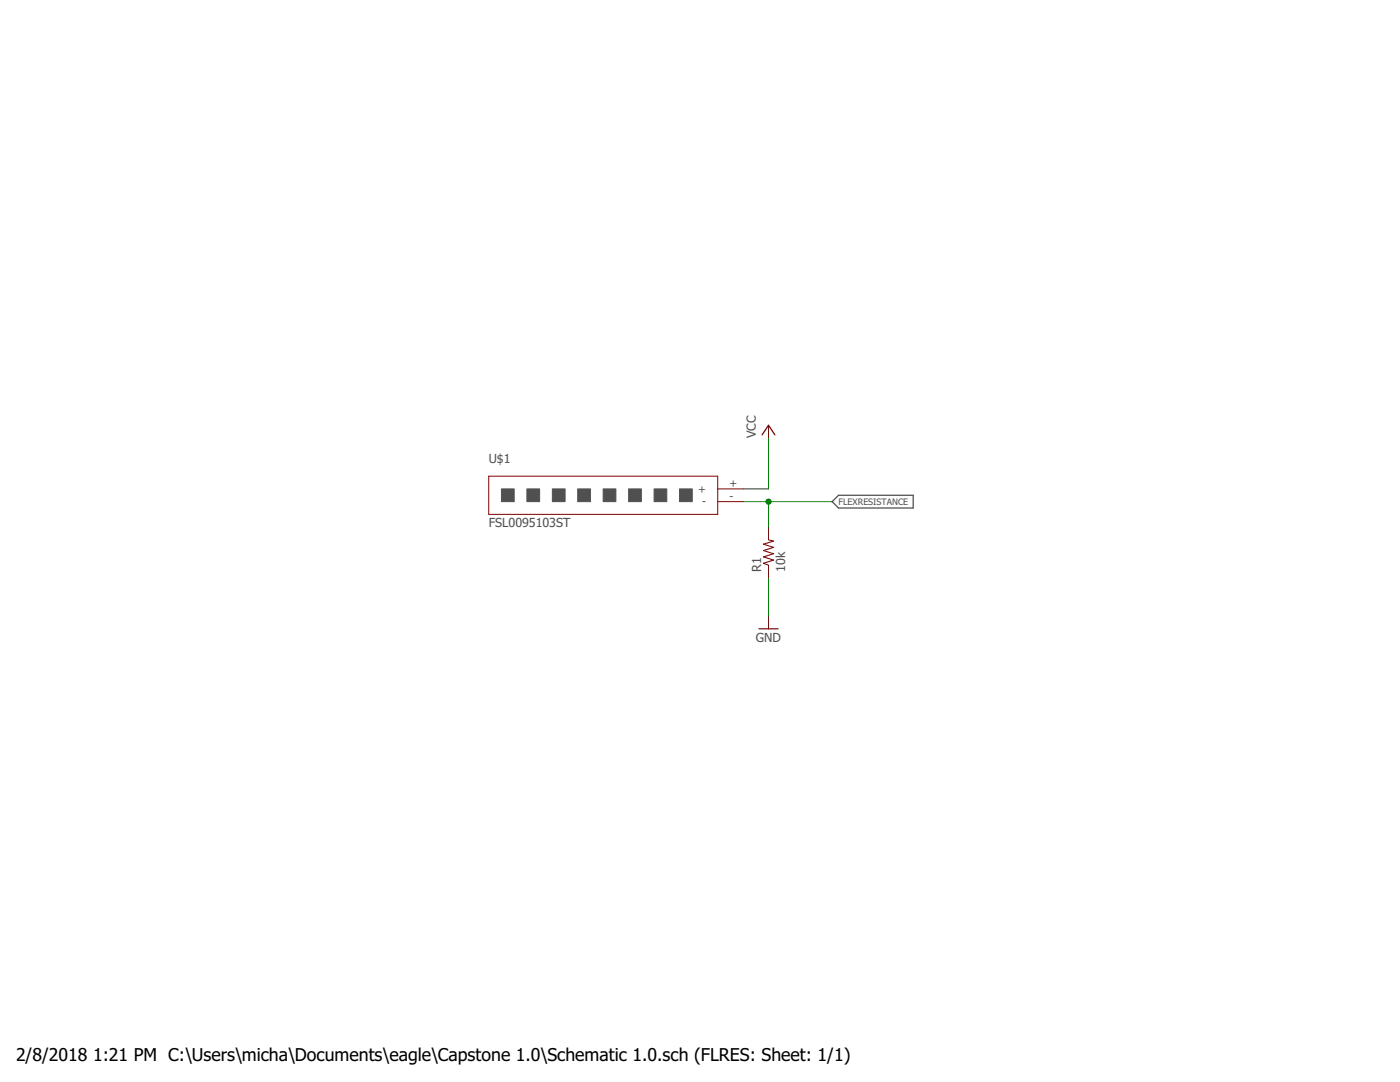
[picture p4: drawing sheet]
<svg xmlns="http://www.w3.org/2000/svg" width="279mm" height="216mm" viewBox="0 0 279 216" stroke-linecap="round" stroke-linejoin="round" font-family="sans-serif">
<g fill="#505050" stroke="#505050" stroke-width=".2">
<path d="M100.1 97.6h2.5v2.5h-2.5z"/>
<path d="M105.2 97.6h2.5v2.5h-2.5z"/>
<path d="M110.2 97.6h2.6v2.5h-2.6z"/>
<path d="M115.3 97.6h2.5v2.5h-2.5z"/>
<path d="M120.4 97.6h2.5v2.5h-2.5z"/>
<path d="M125.5 97.6h2.5v2.5h-2.5z"/>
<path d="M130.5 97.6h2.6v2.5h-2.6z"/>
<path d="M135.6 97.6h2.6v2.5h-2.6z"/>
</g>
<path d="M166.1 100.1l1.2-1.3h14.9v2.6h-14.9z" fill="none" stroke="#505050" stroke-width=".25"/>
<path d="M97.5 95h45.7v7.6h-45.7zM143.2 97.6h5.1M153.4 84.9v2.5M143.2 100.1h5.1M153.4 105.2v2.5M153.4 112.8v2.5M153.4 122.9v2.6" fill="none" stroke="#800000" stroke-width=".2"/>
<path d="M153.4 107.7l1 .3-2 .6 2 .6-2 .7 2 .6-2 .6 2 .7-2 .6 1 .4" fill="none" stroke="#800000" stroke-width=".21"/>
<path d="M152.1 86.8l1.3-1.9 1.2 1.9M151.5 125.5h3.8" fill="none" stroke="#800000" stroke-width=".25"/>
<path d="M153.4 87.4v10.2h-5.1M148.3 100.1h17.8M153.4 100.1v5.1M153.4 115.3v7.6" fill="none" stroke="#008000" stroke-width=".2"/>
<circle cx="153.4" cy="100.1" r=".51" fill="#008000" stroke="#008000" stroke-width=".2"/>
<g font-size="3.5">
<text x="3.2" y="211.7">2/8/2018</text>
<text x="18.6" y="211.7">1:21 PM C:\Users\micha\Documents\eagle\Capstone 1.0\Schematic 1.0.sch (FLRES: Sheet: 1/1)</text>
</g>
<g font-size="2.5" fill="#505050">
<text x="150.8" y="87.4" transform="rotate(-90 150.8 87.4)">VCC</text>
<text x="97.5" y="92.5">U$1</text>
<text x="97.5" y="105.2">FSL0095103ST</text>
<text x="151.9" y="114.1" transform="rotate(-90 151.9 114.1)">R1</text>
<text x="156.7" y="114.1" transform="rotate(-90 156.7 114.1)">10k</text>
<text x="150.8" y="128">GND</text>
</g>
<g font-size="2.1" fill="#505050">
<text x="139.3" y="98.3">+</text>
<text x="140.1" y="100.9">-</text>
<text x="145.6" y="97.2">+</text>
<text x="145.6" y="99.7">-</text>
</g>
<text font-size="1.8" fill="#505050" x="167.3" y="100.7">FLEXRESISTANCE</text>
</svg>
